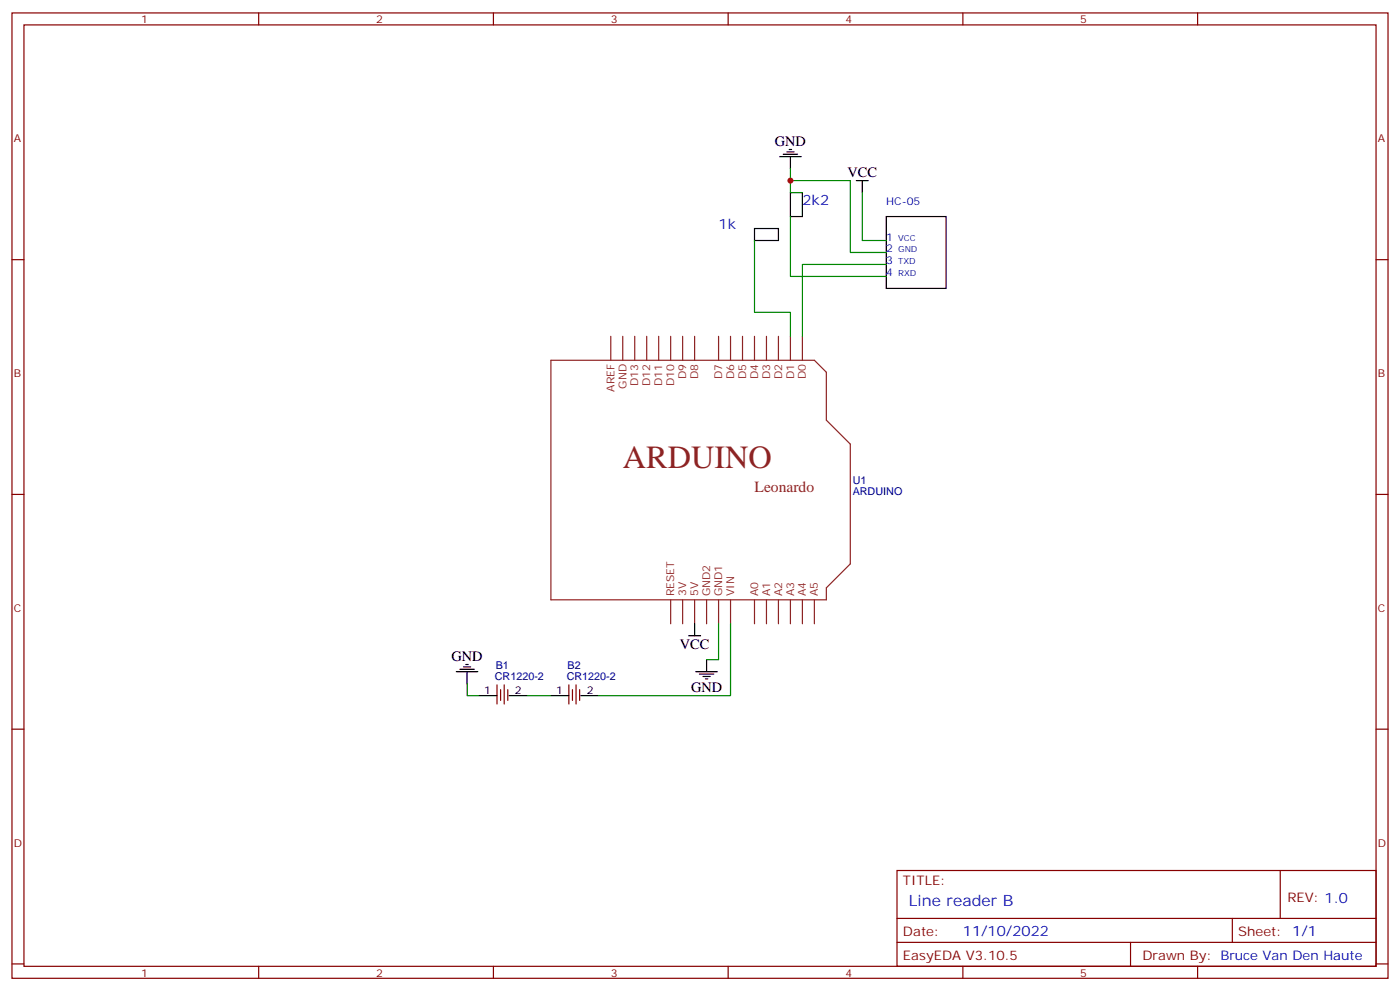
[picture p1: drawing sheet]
<svg xmlns="http://www.w3.org/2000/svg" width="412mm" height="292mm" viewBox="0 0 412 292" stroke-linecap="round" stroke-linejoin="round" font-family="sans-serif">
<g fill="none" stroke="#870000" stroke-width=".35">
<path d="M3.5 3.8h405.4v284.3h-405.4zM7.1 7.3h398.2v277.3h-398.2zM76.2 3.8v3.5M145.3 3.8v3.5M214.5 3.8v3.5M283.6 3.8v3.5M352.8 3.8v3.5M3.5 76.5h3.6M405.3 76.5h3.6M3.5 145.6h3.6M405.3 145.6h3.6M3.5 214.8h3.6"/>
<path d="M146.4 201.7v5.7M147.5 203.1v3.2M148.5 201.7v5.7M149.6 203.1v3.2M167.6 201.7v5.7M168.6 203.1v3.2M169.7 201.7v5.7M170.7 203.1v3.2M405.3 214.8h3.6M264.2 256.4h141.1v28.2h-141.1zM377.1 256.4v14.1M264.2 270.5h141.1"/>
<path d="M264.2 277.6h141.1M333 277.6v7M363 270.5v7.1M3.5 283.9h3.6M76.2 284.6v3.5M145.3 284.6v3.5M214.5 284.6v3.5M283.6 284.6v3.5M352.8 284.6v3.5M405.3 283.9h3.6"/>
</g>
<g fill="none" stroke="#8c2424" stroke-width=".35">
<path d="M179.9 99.1v7M183.4 99.1v7M187 99.1v7M190.5 99.1v7M194 99.1v7M197.6 99.1v7M201.1 99.1v7M204.6 99.1v7M211.7 99.1v7M215.2 99.1v7M218.7 99.1v7M222.2 99.1v7"/>
<path d="M225.8 99.1v7M229.3 99.1v7M232.8 99.1v7M236.4 99.1v7M162.3 106.1h77.6l3.5 3.5v14.2l7.1 7v35.3l-7.1 7v3.6h-81.1zM197.6 176.7v7M201.1 176.7v7M204.6 176.7v7M208.1 176.7v7M211.7 176.7v7M215.2 176.7v7M222.2 176.7v7"/>
<path d="M225.8 176.7v7M229.3 176.7v7M232.8 176.7v7M236.4 176.7v7M239.9 176.7v7"/>
</g>
<g fill="none" stroke="#000" stroke-width=".35">
<path d="M229.7 46.1h6.3M230.7 45.4h4.2M231.8 44.7h2.1M232.5 44h.7M232.8 56.7h3.6v7.1h-3.6zM232.8 46.1v3.6M252.2 53.2h3.6M254 53.2v3.5M222.2 67.3h7.1v3.5h-7.1zM261.1 63.8h17.6v21.1h-17.6zM134.4 197.8h6.4M135.5 197.1h4.2"/>
<path d="M136.5 196.4h2.1M137.2 195.7h.7M137.6 197.8v3.6M202.8 187.3h3.6M204.6 183.7v3.6M205 197.8h6.3M206 198.5h4.3M207.1 199.2h2.1M207.8 200h.7M208.1 194.3v3.5M141.1 204.9h5.3M149.9 204.9h5.3"/>
<path d="M162.3 204.9h5.3M171.1 204.9h5.3"/>
</g>
<path d="M232.8 49.7v7h3.6M232.8 53.2h17.7v21.2h10.6M254 56.7v14.1h7.1M222.2 70.8v21.2h10.6v7.1M232.8 63.8v17.6h28.3M261.1 77.9h-24.7v21.2M211.7 183.7v10.6h-3.6M215.2 183.7v21.2h-38.8M137.6 201.4v3.5h3.5M155.2 204.9h7.1" fill="none" stroke="#008700" stroke-width=".35"/>
<circle cx="232.8" cy="53.2" r=".88" fill="#c00"/>
<text font-size="9.5" fill="#8d2323" x="183.4" y="137.9">ARDUINO</text>
<text font-size="4.6" fill="#8d2323" x="222.2" y="144.9">Leonardo</text>
<text font-size="4.6" fill="#00f" x="267.8" y="267">Line reader B</text>
<g font-size="4.2">
<text x="228.2" y="42.9">GND</text>
<text x="249.6" y="52.1">VCC</text>
<text x="200.3" y="191.2">VCC</text>
<text x="133" y="194.7">GND</text>
<text x="203.6" y="203.9">GND</text>
</g>
<g font-size="4.2" fill="#00f">
<text x="236.4" y="60.3">2k2</text>
<text x="211.7" y="67.3">1k</text>
<text x="283.6" y="275.8">11/10/2022</text>
</g>
<g font-size="3.9" fill="#800">
<text x="266" y="260.6">TITLE:</text>
<text x="379.2" y="265.6">REV: 1.0</text>
<text x="266" y="275.8">Date:</text>
<text x="364.8" y="275.8">Sheet: 1/1</text>
<text x="266" y="282.9">EasyEDA V3.10.5</text>
<text x="336.5" y="282.9">Drawn By: Bruce Van Den Haute</text>
</g>
<g font-size="3.2" fill="#800">
<text x="41.6" y="6.8">1</text>
<text x="110.8" y="6.8">2</text>
<text x="179.9" y="6.8">3</text>
<text x="249.1" y="6.8">4</text>
<text x="318.2" y="6.8">5</text>
<text x="4.1" y="41.9">A</text>
<text x="405.9" y="41.9">A</text>
<text x="4.1" y="111.1">B</text>
<text x="405.9" y="111.1">B</text>
<text x="4.1" y="180.2">C</text>
<text x="405.9" y="180.2">C</text>
<text x="4.1" y="249.3">D</text>
<text x="405.9" y="249.3">D</text>
<text x="41.6" y="287.6">1</text>
<text x="110.8" y="287.6">2</text>
<text x="179.9" y="287.6">3</text>
<text x="249.1" y="287.6">4</text>
<text x="318.2" y="287.6">5</text>
</g>
<g font-size="3.2" fill="#00f">
<text x="261.1" y="60.3">HC-05</text>
<text x="261.1" y="70.8">1</text>
<text x="261.1" y="74.4">2</text>
<text x="261.1" y="77.9">3</text>
<text x="261.1" y="81.4">4</text>
</g>
<g font-size="3.2" fill="#8d2323">
<text x="188" y="113.7" transform="rotate(-90 188 113.7)">D13</text>
<text x="191.6" y="113.7" transform="rotate(-90 191.6 113.7)">D12</text>
<text x="195.1" y="113.7" transform="rotate(-90 195.1 113.7)">D11</text>
<text x="198.6" y="113.7" transform="rotate(-90 198.6 113.7)">D10</text>
<text x="202.1" y="111.6" transform="rotate(-90 202.1 111.6)">D9</text>
<text x="205.7" y="111.6" transform="rotate(-90 205.7 111.6)">D8</text>
<text x="212.7" y="111.6" transform="rotate(-90 212.7 111.6)">D7</text>
<text x="216.3" y="111.6" transform="rotate(-90 216.3 111.6)">D6</text>
<text x="219.8" y="111.6" transform="rotate(-90 219.8 111.6)">D5</text>
<text x="223.3" y="111.6" transform="rotate(-90 223.3 111.6)">D4</text>
<text x="226.8" y="111.6" transform="rotate(-90 226.8 111.6)">D3</text>
<text x="230.4" y="111.6" transform="rotate(-90 230.4 111.6)">D2</text>
<text x="233.9" y="111.6" transform="rotate(-90 233.9 111.6)">D1</text>
<text x="237.4" y="111.6" transform="rotate(-90 237.4 111.6)">D0</text>
<text x="181" y="115.4" transform="rotate(-90 181 115.4)">AREF</text>
<text x="184.5" y="114.5" transform="rotate(-90 184.5 114.5)">GND</text>
<text x="198.6" y="175.6" transform="rotate(-90 198.6 175.6)">RESET</text>
<text x="202.1" y="175.6" transform="rotate(-90 202.1 175.6)">3V</text>
<text x="205.7" y="175.6" transform="rotate(-90 205.7 175.6)">5V</text>
<text x="209.2" y="175.6" transform="rotate(-90 209.2 175.6)">GND2</text>
<text x="212.7" y="175.6" transform="rotate(-90 212.7 175.6)">GND1</text>
<text x="216.3" y="175.6" transform="rotate(-90 216.3 175.6)">VIN</text>
<text x="223.3" y="175.6" transform="rotate(-90 223.3 175.6)">A0</text>
<text x="226.8" y="175.6" transform="rotate(-90 226.8 175.6)">A1</text>
<text x="230.4" y="175.6" transform="rotate(-90 230.4 175.6)">A2</text>
<text x="233.9" y="175.6" transform="rotate(-90 233.9 175.6)">A3</text>
<text x="237.4" y="175.6" transform="rotate(-90 237.4 175.6)">A4</text>
<text x="240.9" y="175.6" transform="rotate(-90 240.9 175.6)">A5</text>
</g>
<g font-size="3.2" fill="#000080">
<text x="251.2" y="142.5">U1</text>
<text x="251.2" y="145.8">ARDUINO</text>
<text x="146" y="197">B1</text>
<text x="167.2" y="197">B2</text>
<text x="145.8" y="200.2">CR1220-2</text>
<text x="166.9" y="200.2">CR1220-2</text>
</g>
<g font-size="3.2">
<text x="142.6" y="204.5">1</text>
<text x="151.7" y="204.5">2</text>
<text x="163.8" y="204.5">1</text>
<text x="172.9" y="204.5">2</text>
</g>
<g font-size="2.5" fill="#00f">
<text x="264.6" y="70.8">VCC</text>
<text x="264.6" y="74.4">GND</text>
<text x="264.6" y="77.9">TXD</text>
<text x="264.6" y="81.4">RXD</text>
</g>
</svg>
